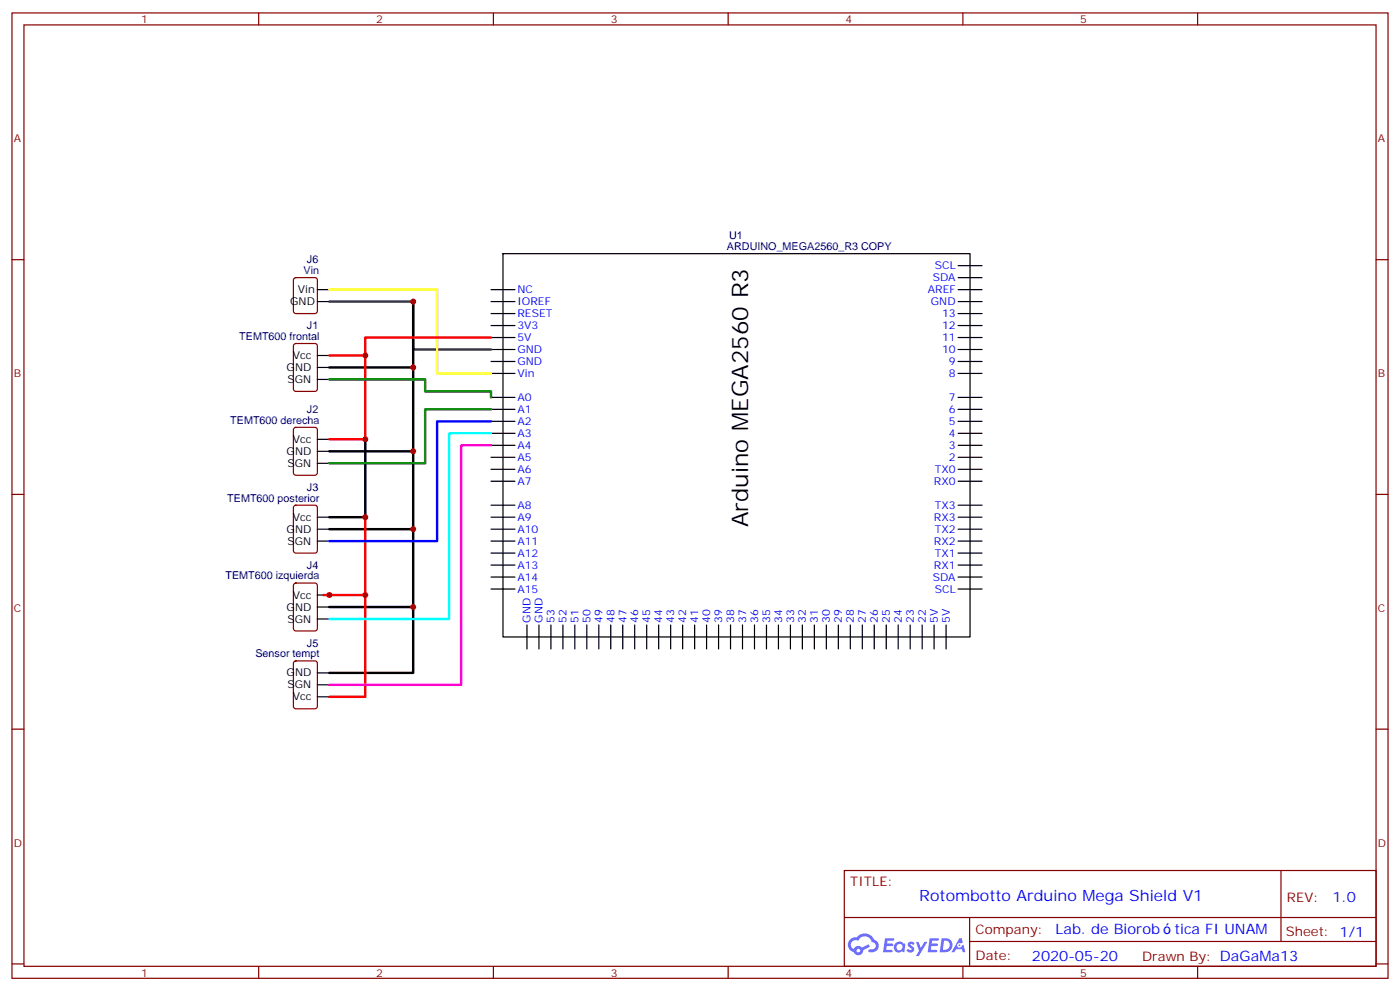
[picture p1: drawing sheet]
<svg xmlns="http://www.w3.org/2000/svg" width="412mm" height="292mm" viewBox="0 0 412 292" stroke-linecap="round" stroke-linejoin="round" font-family="sans-serif">
<g fill="none" stroke="#870000" stroke-width=".35">
<path d="M3.5 3.8h405.4v284.3h-405.4zM7.1 7.3h398.2v277.3h-398.2zM76.2 3.8v3.5M145.3 3.8v3.5M214.5 3.8v3.5M283.6 3.8v3.5M352.8 3.8v3.5M3.5 76.5h3.6M405.3 76.5h3.6M3.5 145.6h3.6M405.3 145.6h3.6M3.5 214.8h3.6"/>
<path d="M405.3 214.8h3.6M248.7 256.4h156.6v28.2h-156.6zM377.3 256.4v20.9M248.7 270.2h156.5M285.6 277.3h119.6M285.6 270.2v14.2M3.5 283.9h3.6M76.2 284.6v3.5M145.3 284.6v3.5M214.5 284.6v3.5M283.6 284.6v3.5M352.8 284.6v3.5"/>
<path d="M405.3 283.9h3.6"/>
</g>
<g fill="#5487ff">
<path d="M267.7 277.6a1.22 1.22 0 0 1 1.7 .2l-.4 .6a.47 .47 0 0 0-.3-.4 .47 .47 0 0 0-.5 .2l.1 .2a1.14 1.14 0 0 1 .8 1.8 1.14 1.14 0 0 1-1.9 0l-.2-.2 .5-.6 .7 .5a.29 .29 0 0 0 .3-.3 .29 .29 0 0 0-.2-.3 1.04 1.04 0 0 1-.6-1.7z"/>
<path d="M260.7 276.3h2.4l.3 .2-.2 .5-1.8 .1-.1 .8h1.5l.3 .4-.3 .4h-1.6l-.2 1.1h1.7l.2 .3-.2 .3-2.6 .1z"/>
<path d="M273.8 276.3h2.4l.3 .2-.1 .5-1.8 .1-.2 .8h1.6l.3 .4-.4 .4h-1.6l-.1 1.1h1.7l.2 .3-.2 .3-2.6 .1z"/>
<path d="M282.6 276.3h.7l.3 1.3-.6 .3a.69 .69 0 0 0-1 .3 .69 .69 0 0 0 .4 .9 .69 .69 0 0 0 .9-.6l.5-.2 .6 2.2h-.8l-.2-.9h-1.8l-.5 .9h-.8z"/>
<path d="M269.8 277.4h.8l.6 1.8 1.1-1.8h.9l-2.6 4.2h-.8l.9-1.5z"/>
<path d="M277.4 276.3l-.6 4.2h1.3a2.11 2.11 0 0 0 2.5-2.1 2.11 2.11 0 0 0-2.5-2.1zM278.1 277.1a1.39 1.39 0 0 1 1.7 1.4 1.39 1.39 0 0 1-1.8 1.3h-.3z"/>
<path d="M263.7 277.9a1.54 1.54 0 0 0-.1 2.2 1.54 1.54 0 0 0 2.2 .1l.6 .3 .3-2.3-.2-.3h-.4a1.49 1.49 0 0 0-2.4 0zM264 278.9a.94 .94 0 0 1 1.8 0 .94 .94 0 0 1-1.8 0z"/>
<path d="M250.4 276.7a2.18 2.18 0 0 0 1.1 3.7 1.44 1.44 0 0 0 1.6 .9 1.44 1.44 0 0 0 1.2-1.4l2-1.1-.5-.7-1.9 1a1.47 1.47 0 0 0-2.4 .4 1.39 1.39 0 0 1-.7-1.9 1.39 1.39 0 0 1 2-.5 2.12 2.12 0 0 1 2.2-1.3 2.12 2.12 0 0 1 1.9 1.7 1.14 1.14 0 0 1 1.1 1.4 1.14 1.14 0 0 1-1.7 .7 .43 .43 0 0 0-.5 .4 .43 .43 0 0 0 .4 .5 1.98 1.98 0 0 0 2.5-1.2 1.98 1.98 0 0 0-1.2-2.6 3.1 3.1 0 0 0-5.3-.6l-.9 .1zM252.3 280a.55 .55 0 0 1 1.1 0 .55 .55 0 0 1-1.1 0z"/>
<circle cx="282.6" cy="278.4" r=".26"/>
</g>
<g fill="none" stroke="#000" stroke-width=".35">
<path d="M148.2 74.7h137.6v112.9h-137.6zM282.2 78.2h7.1M93.5 85.3h3.5M93.5 88.8h3.5M144.6 85.3h7.1M144.6 88.8h7.1M144.6 92.4h7.1M144.6 95.9h7.1M144.6 99.4h7.1M282.2 81.8h7.1M282.2 85.3h7.1M282.2 88.8h7.1"/>
<path d="M282.2 92.4h7.1M282.2 95.9h7.1M282.2 99.4h7.1M93.5 111.8h3.5M93.5 104.7h3.5M93.5 108.2h3.5M144.6 102.9h7.1M144.6 106.5h7.1M144.6 110h7.1M144.6 117.1h7.1M282.2 102.9h7.1M282.2 106.5h7.1"/>
<path d="M282.2 110h7.1M282.2 117.1h7.1M93.5 136.5h3.5M93.5 129.4h3.5M93.5 132.9h3.5M144.6 120.6h7.1M144.6 124.1h7.1M144.6 127.6h7.1M144.6 131.2h7.1M144.6 134.7h7.1M144.6 138.2h7.1M282.2 120.6h7.1"/>
<path d="M282.2 124.1h7.1M282.2 127.6h7.1M282.2 131.2h7.1M282.2 134.7h7.1M282.2 138.2h7.1M93.5 152.3h3.5M93.5 155.9h3.5M93.5 159.4h3.5M144.6 141.7h7.1M144.6 148.8h7.1M144.6 152.3h7.1M144.6 155.9h7.1"/>
<path d="M144.6 159.4h7.1M282.2 141.7h7.1M282.2 148.8h7.1M282.2 152.3h7.1M282.2 155.9h7.1M282.2 159.4h7.1M93.5 175.3h3.5M93.5 178.8h3.5M144.6 162.9h7.1M144.6 166.4h7.1M144.6 170h7.1M144.6 173.5h7.1"/>
<path d="M282.2 162.9h7.1M282.2 166.4h7.1M282.2 170h7.1M282.2 173.5h7.1M93.5 182.3h3.5M93.5 198.2h3.5M155.2 184.1v7M158.7 184.1v7M162.3 184.1v7M165.8 184.1v7M169.3 184.1v7M172.9 184.1v7"/>
<path d="M176.4 184.1v7M179.9 184.1v7M183.4 184.1v7M187 184.1v7M190.5 184.1v7M194 184.1v7M197.6 184.1v7M201.1 184.1v7M204.6 184.1v7M208.1 184.1v7M211.7 184.1v7M215.2 184.1v7"/>
<path d="M218.7 184.1v7M222.2 184.1v7M225.8 184.1v7M229.3 184.1v7M232.8 184.1v7M236.4 184.1v7M239.9 184.1v7M243.4 184.1v7M246.9 184.1v7M250.5 184.1v7M254 184.1v7M257.5 184.1v7"/>
<path d="M261.1 184.1v7M264.6 184.1v7M268.1 184.1v7M271.6 184.1v7M275.2 184.1v7M278.7 184.1v7M93.5 205.2h3.5M93.5 201.7h3.5"/>
</g>
<path d="M86.7 82l.4-.2h5.7l.6 .4 .1 9.5-.5 .6-5.9 .1-.6-.5-.1-9.4zM86.7 101.4l.4-.2h5.7l.6 .4 .1 13-.5 .6-5.9 .1-.6-.5-.1-12.9zM86.7 126.1l.4-.2h5.7l.6 .4 .1 13-.5 .6-5.9 .1-.6-.5-.1-12.9zM86.7 149l.4-.2h5.7l.6 .4 .1 13-.5 .7h-5.9l-.6-.4-.1-13zM86.7 171.9l.4-.2h5.7l.6 .5 .1 12.9-.5 .7h-5.9l-.6-.4-.1-13zM86.7 194.9l.4-.2h5.7l.6 .4 .1 13-.5 .6-5.9 .1-.6-.5-.1-12.9z" fill="none" stroke="#870000" stroke-width=".35"/>
<path d="M121.7 88.8v19.4M97 108.2h24.7v24.7h-24.7M107.6 129.4v22.9h-10.6M121.7 132.9v23h-24.7M121.7 155.9v22.9h-24.7M121.7 178.8v19.4h-24.7" fill="none" stroke="#000" stroke-width=".71"/>
<path d="M97 88.8h24.7v14.1h22.9" fill="none" stroke="#333" stroke-width=".71"/>
<path d="M97 85.3h31.8v24.7h15.8" fill="none" stroke="#ff0" stroke-width=".71"/>
<path d="M144.6 99.4h-37v5.3h-10.6M107.6 104.7v24.7h-10.6M107.6 152.3v23h-12.4M107.6 175.3v29.9h-10.6" fill="none" stroke="#f00" stroke-width=".71"/>
<path d="M97 111.8h28.2v3.5h19.4v1.8M144.6 120.6h-19.4v15.9h-28.2" fill="none" stroke="#008700" stroke-width=".71"/>
<path d="M144.6 124.1h-15.8v35.3h-31.8" fill="none" stroke="#00f" stroke-width=".71"/>
<path d="M144.6 127.6h-12.3v54.7h-35.3" fill="none" stroke="#0ff" stroke-width=".71"/>
<path d="M144.6 131.2h-8.8v70.5h-38.8" fill="none" stroke="#f0f" stroke-width=".71"/>
<g fill="#c00">
<circle cx="107.6" cy="152.3" r=".88"/>
<circle cx="97" cy="175.3" r=".88"/>
<circle cx="121.7" cy="178.8" r=".88"/>
<circle cx="121.7" cy="132.9" r=".88"/>
<circle cx="121.7" cy="155.9" r=".88"/>
<circle cx="121.7" cy="88.8" r=".88"/>
<circle cx="121.7" cy="108.2" r=".88"/>
<circle cx="107.6" cy="104.7" r=".88"/>
<circle cx="107.6" cy="129.4" r=".88"/>
<circle cx="107.6" cy="175.3" r=".88"/>
</g>
<text font-size="6.7" x="220.4" y="155.3" transform="rotate(-90 220.4 155.3)">Arduino MEGA2560 R3</text>
<text font-size="4.6" fill="#00f" x="270.8" y="265.4">Rotombotto Arduino Mega Shield V1</text>
<g font-size="4.2" fill="#00f">
<text x="392.5" y="265.7">1.0</text>
<text x="310.9" y="275.2">Lab. de Biorob</text>
<text x="345.9" y="275.2">tica FI UNAM</text>
<text x="304" y="283">2020-05-20</text>
</g>
<g font-size="3.9" fill="#800">
<text x="250.5" y="261">TITLE:</text>
<text x="379.1" y="265.7">REV:</text>
<text x="287.4" y="275.2">Company:</text>
<text x="378.7" y="275.8">Sheet: 1/1</text>
<text x="287.4" y="282.9">Date:</text>
<text x="336.4" y="282.9">Drawn By: DaGaMa13</text>
</g>
<g font-size="3.2" fill="#800">
<text x="41.6" y="6.8">1</text>
<text x="110.8" y="6.8">2</text>
<text x="179.9" y="6.8">3</text>
<text x="249.1" y="6.8">4</text>
<text x="318.2" y="6.8">5</text>
<text x="4.1" y="41.9">A</text>
<text x="405.9" y="41.9">A</text>
<text x="4.1" y="111.1">B</text>
<text x="405.9" y="111.1">B</text>
<text x="4.1" y="180.2">C</text>
<text x="405.9" y="180.2">C</text>
<text x="4.1" y="249.3">D</text>
<text x="405.9" y="249.3">D</text>
<text x="41.6" y="287.6">1</text>
<text x="110.8" y="287.6">2</text>
<text x="179.9" y="287.6">3</text>
<text x="249.1" y="287.6">4</text>
<text x="318.2" y="287.6">5</text>
</g>
<g font-size="3.2" fill="#000080">
<text x="214.8" y="70.5">U1</text>
<text x="90.4" y="77.5">J6</text>
<text x="214.1" y="73.7">ARDUINO_MEGA2560_R3 COPY</text>
<text x="89.4" y="80.7">Vin</text>
<text x="70.5" y="100.1">TEMT600 frontal</text>
<text x="90.4" y="96.9">J1</text>
<text x="67.8" y="124.8">TEMT600 derecha</text>
<text x="90.4" y="121.6">J2</text>
<text x="67" y="147.7">TEMT600 posterior</text>
<text x="90.4" y="144.6">J3</text>
<text x="90.4" y="167.5">J4</text>
<text x="66.4" y="170.7">TEMT600 izquierda</text>
<text x="90.4" y="190.4">J5</text>
<text x="75.3" y="193.6">Sensor tempt</text>
</g>
<g font-size="3.2" fill="#00f">
<text x="274.7" y="82.8">SDA</text>
<text x="275.4" y="79.3">SCL</text>
<text x="152.4" y="89.9">IOREF</text>
<text x="152.4" y="86.4">NC</text>
<text x="273.3" y="86.4">AREF</text>
<text x="274.2" y="89.9">GND</text>
<text x="152.4" y="93.4">RESET</text>
<text x="277.5" y="93.4">13</text>
<text x="152.4" y="100.5">5V</text>
<text x="152.4" y="96.9">3V3</text>
<text x="277.5" y="96.9">12</text>
<text x="277.5" y="100.5">11</text>
<text x="152.4" y="107.5">GND</text>
<text x="152.4" y="104">GND</text>
<text x="277.5" y="104">10</text>
<text x="279.5" y="107.5">9</text>
<text x="152.4" y="111.1">Vin</text>
<text x="279.5" y="111.1">8</text>
<text x="152.4" y="118.1">A0</text>
<text x="279.5" y="118.1">7</text>
<text x="152.4" y="125.2">A2</text>
<text x="152.4" y="121.6">A1</text>
<text x="279.5" y="121.6">6</text>
<text x="279.5" y="125.2">5</text>
<text x="152.4" y="128.7">A3</text>
<text x="279.5" y="128.7">4</text>
<text x="152.4" y="135.7">A5</text>
<text x="152.4" y="132.2">A4</text>
<text x="279.5" y="132.2">3</text>
<text x="279.5" y="135.7">2</text>
<text x="152.4" y="142.8">A7</text>
<text x="152.4" y="139.3">A6</text>
<text x="275.1" y="142.8">RX0</text>
<text x="275.4" y="139.3">TX0</text>
<text x="152.4" y="149.9">A8</text>
<text x="275.4" y="149.9">TX3</text>
<text x="152.4" y="153.4">A9</text>
<text x="275.1" y="153.4">RX3</text>
<text x="152.4" y="160.4">A11</text>
<text x="152.4" y="156.9">A10</text>
<text x="275.1" y="160.4">RX2</text>
<text x="275.4" y="156.9">TX2</text>
<text x="152.4" y="167.5">A13</text>
<text x="152.4" y="164">A12</text>
<text x="275.1" y="167.5">RX1</text>
<text x="275.4" y="164">TX1</text>
<text x="152.4" y="171">A14</text>
<text x="274.7" y="171">SDA</text>
<text x="152.4" y="174.6">A15</text>
<text x="275.4" y="174.6">SCL</text>
<text x="156.3" y="183.4" transform="rotate(-90 156.3 183.4)">GND</text>
<text x="159.8" y="183.4" transform="rotate(-90 159.8 183.4)">GND</text>
<text x="163.3" y="183.4" transform="rotate(-90 163.3 183.4)">53</text>
<text x="166.9" y="183.4" transform="rotate(-90 166.9 183.4)">52</text>
<text x="170.4" y="183.4" transform="rotate(-90 170.4 183.4)">51</text>
<text x="173.9" y="183.4" transform="rotate(-90 173.9 183.4)">50</text>
<text x="177.4" y="183.4" transform="rotate(-90 177.4 183.4)">49</text>
<text x="181" y="183.4" transform="rotate(-90 181 183.4)">48</text>
<text x="184.5" y="183.4" transform="rotate(-90 184.5 183.4)">47</text>
<text x="188" y="183.4" transform="rotate(-90 188 183.4)">46</text>
<text x="191.6" y="183.4" transform="rotate(-90 191.6 183.4)">45</text>
<text x="195.1" y="183.4" transform="rotate(-90 195.1 183.4)">44</text>
<text x="198.6" y="183.4" transform="rotate(-90 198.6 183.4)">43</text>
<text x="202.1" y="183.4" transform="rotate(-90 202.1 183.4)">42</text>
<text x="205.7" y="183.4" transform="rotate(-90 205.7 183.4)">41</text>
<text x="209.2" y="183.4" transform="rotate(-90 209.2 183.4)">40</text>
<text x="212.7" y="183.4" transform="rotate(-90 212.7 183.4)">39</text>
<text x="216.3" y="183.4" transform="rotate(-90 216.3 183.4)">38</text>
<text x="219.8" y="183.4" transform="rotate(-90 219.8 183.4)">37</text>
<text x="223.3" y="183.4" transform="rotate(-90 223.3 183.4)">36</text>
<text x="226.8" y="183.4" transform="rotate(-90 226.8 183.4)">35</text>
<text x="230.4" y="183.4" transform="rotate(-90 230.4 183.4)">34</text>
<text x="233.9" y="183.4" transform="rotate(-90 233.9 183.4)">33</text>
<text x="237.4" y="183.4" transform="rotate(-90 237.4 183.4)">32</text>
<text x="240.9" y="183.4" transform="rotate(-90 240.9 183.4)">31</text>
<text x="244.5" y="183.4" transform="rotate(-90 244.5 183.4)">30</text>
<text x="248" y="183.4" transform="rotate(-90 248 183.4)">29</text>
<text x="251.5" y="183.4" transform="rotate(-90 251.5 183.4)">28</text>
<text x="255.1" y="183.4" transform="rotate(-90 255.1 183.4)">27</text>
<text x="258.6" y="183.4" transform="rotate(-90 258.6 183.4)">26</text>
<text x="262.1" y="183.4" transform="rotate(-90 262.1 183.4)">25</text>
<text x="265.6" y="183.4" transform="rotate(-90 265.6 183.4)">24</text>
<text x="269.2" y="183.4" transform="rotate(-90 269.2 183.4)">23</text>
<text x="272.7" y="183.4" transform="rotate(-90 272.7 183.4)">22</text>
<text x="276.2" y="183.4" transform="rotate(-90 276.2 183.4)">5V</text>
<text x="279.8" y="183.4" transform="rotate(-90 279.8 183.4)">5V</text>
</g>
<g font-size="3.2">
<text x="85.5" y="89.9">GND</text>
<text x="87.7" y="86.4">Vin</text>
<text x="86.3" y="105.8">Vcc</text>
<text x="84.4" y="109.3">GND</text>
<text x="84.7" y="112.8">SGN</text>
<text x="86.3" y="130.5">Vcc</text>
<text x="84.4" y="134">GND</text>
<text x="84.7" y="137.5">SGN</text>
<text x="86.3" y="153.4">Vcc</text>
<text x="84.4" y="156.9">GND</text>
<text x="84.7" y="160.4">SGN</text>
<text x="84.4" y="179.8">GND</text>
<text x="86.3" y="176.3">Vcc</text>
<text x="84.7" y="183.4">SGN</text>
<text x="84.4" y="199.2">GND</text>
<text x="84.7" y="202.8">SGN</text>
<text x="86.3" y="206.3">Vcc</text>
</g>
</svg>
